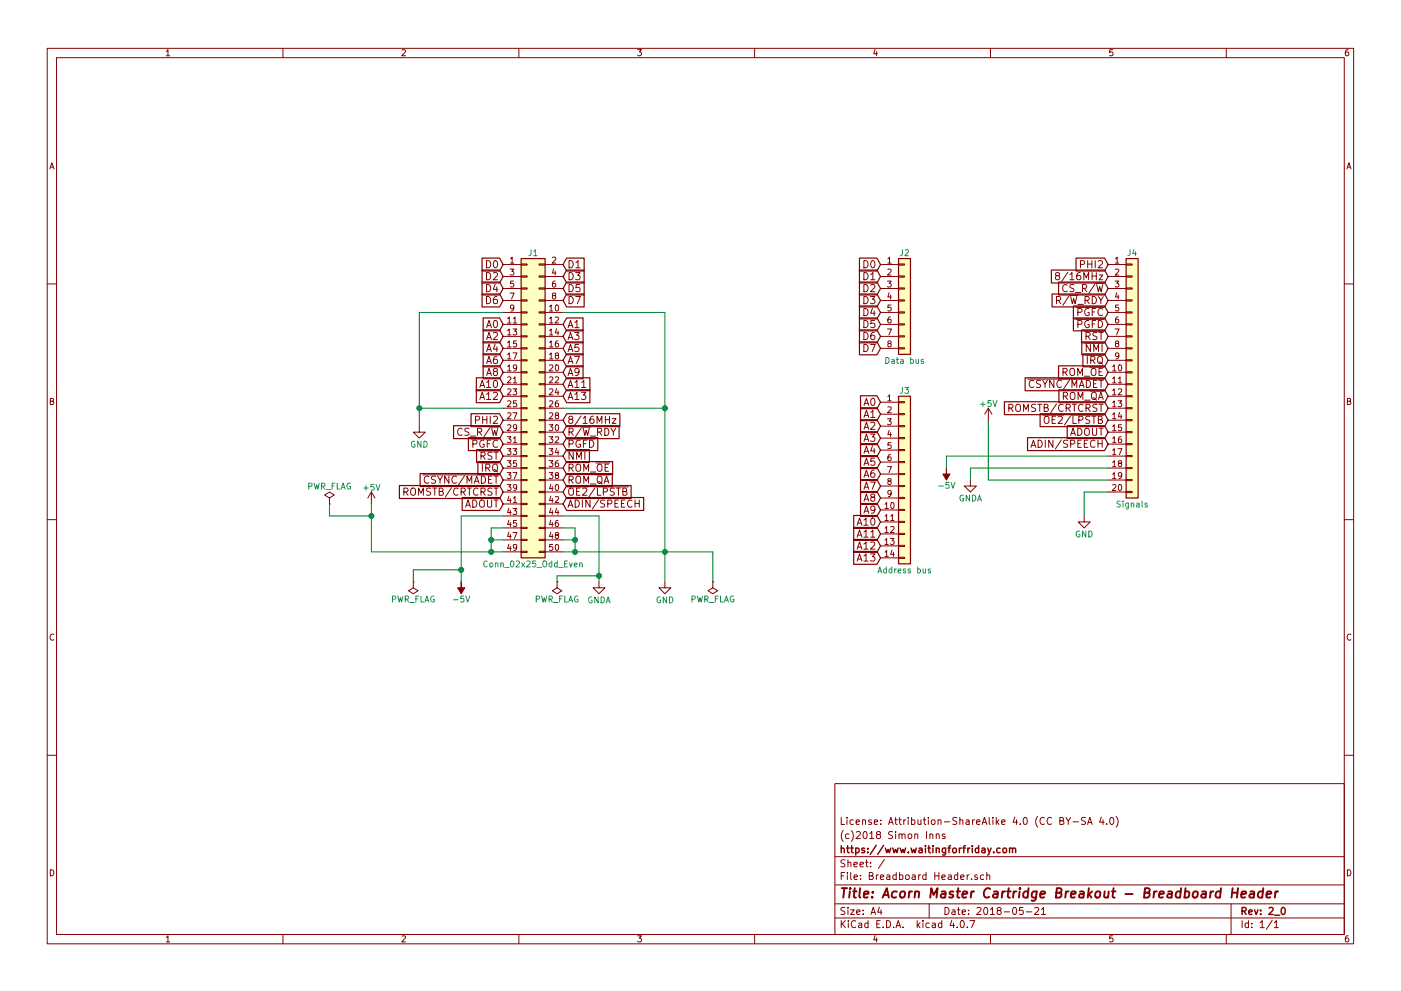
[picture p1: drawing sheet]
EESchema Schematic File Version 2
LIBS:power
LIBS:device
LIBS:switches
LIBS:relays
LIBS:motors
LIBS:transistors
LIBS:conn
LIBS:linear
LIBS:regul
LIBS:74xx
LIBS:cmos4000
LIBS:adc-dac
LIBS:memory
LIBS:xilinx
LIBS:microcontrollers
LIBS:dsp
LIBS:microchip
LIBS:analog_switches
LIBS:motorola
LIBS:texas
LIBS:intel
LIBS:audio
LIBS:interface
LIBS:digital-audio
LIBS:philips
LIBS:display
LIBS:cypress
LIBS:siliconi
LIBS:opto
LIBS:atmel
LIBS:contrib
LIBS:valves
EELAYER 25 0
EELAYER END
$Descr A4 11693 8268
encoding utf-8
Sheet 1 1
Title "Acorn Master Cartridge Breakout - Breadboard Header"
Date "2018-05-21"
Rev "2_0"
Comp "https://www.waitingforfriday.com"
Comment1 "(c)2018 Simon Inns"
Comment2 "License: Attribution-ShareAlike 4.0 (CC BY-SA 4.0)"
Comment3 ""
Comment4 ""
$EndDescr
$Comp
L Conn_02x25_Odd_Even J1
U 1 1
P 4400 3400
F 0 "J1" H 4450 4700 50  0000 C CNN
F 1 "Conn_02x25_Odd_Even" H 4450 2100 50  0000 C CNN
F 2 "Connectors_IDC:IDC-Header_2x25_Pitch2.54mm_Straight" H 4400 3400 50  0001 C CNN
F 3 "" H 4400 3400 50  0001 C CNN
	1    4400 3400
	1    0    0    -1  
$EndComp
Text GLabel 4700 2200 2    60   Input ~ 0
D1
Text GLabel 4200 2300 0    60   Input ~ 0
D2
Text GLabel 4700 2300 2    60   Input ~ 0
D3
Text GLabel 4200 2400 0    60   Input ~ 0
D4
Text GLabel 4700 2400 2    60   Input ~ 0
D5
Text GLabel 4200 2500 0    60   Input ~ 0
D6
Text GLabel 4700 2500 2    60   Input ~ 0
D7
Text GLabel 4200 2700 0    60   Input ~ 0
A0
Text GLabel 4700 2700 2    60   Input ~ 0
A1
Text GLabel 4200 2800 0    60   Input ~ 0
A2
Text GLabel 4700 2800 2    60   Input ~ 0
A3
Text GLabel 4200 2900 0    60   Input ~ 0
A4
Text GLabel 4700 2900 2    60   Input ~ 0
A5
Text GLabel 4200 3000 0    60   Input ~ 0
A6
Text GLabel 4700 3000 2    60   Input ~ 0
A7
Text GLabel 4200 3100 0    60   Input ~ 0
A8
Text GLabel 4700 3100 2    60   Input ~ 0
A9
Text GLabel 4200 3200 0    60   Input ~ 0
A10
Text GLabel 4700 3200 2    60   Input ~ 0
A11
Text GLabel 4200 3300 0    60   Input ~ 0
A12
Text GLabel 4700 3300 2    60   Input ~ 0
A13
Text GLabel 4200 2200 0    60   Input ~ 0
D0
Text GLabel 4200 3500 0    60   Input ~ 0
PHI2
Text GLabel 4200 3600 0    60   Input ~ 0
CS_R/~W
Text GLabel 4200 3700 0    60   Input ~ 0
~PGFC
Text GLabel 4200 3800 0    60   Input ~ 0
~RST
Text GLabel 4200 3900 0    60   Input ~ 0
~IRQ
Text GLabel 4200 4000 0    60   Input ~ 0
~CSYNC/MADET
Text GLabel 4200 4100 0    60   Input ~ 0
ROMSTB/CRTCRST
Text GLabel 4200 4200 0    60   Input ~ 0
ADOUT
Text GLabel 4700 3500 2    60   Input ~ 0
8/16MHz
Text GLabel 4700 3600 2    60   Input ~ 0
R/~W~_RDY
Text GLabel 4700 3700 2    60   Input ~ 0
~PGFD
Text GLabel 4700 3800 2    60   Input ~ 0
~NMI
Text GLabel 4700 3900 2    60   Input ~ 0
ROM_~OE
Text GLabel 4700 4000 2    60   Input ~ 0
ROM_~QA
Text GLabel 4700 4100 2    60   Input ~ 0
~OE2~/~LPSTB
Text GLabel 4700 4200 2    60   Input ~ 0
ADIN/SPEECH
Wire Wire Line
	3100 4600 4200 4600
Wire Wire Line
	4100 4400 4100 4600
Wire Wire Line
	4100 4400 4200 4400
Wire Wire Line
	4200 4500 4100 4500
Connection ~ 4100 4500
Wire Wire Line
	4700 4400 4800 4400
Wire Wire Line
	4800 4400 4800 4600
Wire Wire Line
	4700 4600 5950 4600
Wire Wire Line
	4700 4500 4800 4500
Connection ~ 4800 4500
$Comp
L GNDA #PWR01
U 1 1
P 5000 4850
F 0 "#PWR01" H 5000 4600 50  0001 C CNN
F 1 "GNDA" H 5000 4700 50  0000 C CNN
F 2 "" H 5000 4850 50  0001 C CNN
F 3 "" H 5000 4850 50  0001 C CNN
	1    5000 4850
	1    0    0    -1  
$EndComp
Wire Wire Line
	4700 4300 5000 4300
Wire Wire Line
	5000 4300 5000 4850
$Comp
L GND #PWR02
U 1 1
P 5550 4850
F 0 "#PWR02" H 5550 4600 50  0001 C CNN
F 1 "GND" H 5550 4700 50  0000 C CNN
F 2 "" H 5550 4850 50  0001 C CNN
F 3 "" H 5550 4850 50  0001 C CNN
	1    5550 4850
	1    0    0    -1  
$EndComp
Wire Wire Line
	5550 2600 5550 4850
Connection ~ 4800 4600
Wire Wire Line
	4700 3400 5550 3400
Connection ~ 5550 4600
Wire Wire Line
	4700 2600 5550 2600
Connection ~ 5550 3400
$Comp
L -5V #PWR3
U 1 1
P 3850 4850
F 0 "#PWR3" H 3850 4725 50  0001 C CNN
F 1 "-5V" H 3850 5000 50  0000 C CNN
F 2 "" H 3850 4850 50  0001 C CNN
F 3 "" H 3850 4850 50  0001 C CNN
	1    3850 4850
	-1   0    0    1   
$EndComp
Wire Wire Line
	4200 4300 3850 4300
Wire Wire Line
	3850 4300 3850 4850
$Comp
L +5V #PWR03
U 1 1
P 3100 4200
F 0 "#PWR03" H 3100 4050 50  0001 C CNN
F 1 "+5V" H 3100 4340 50  0000 C CNN
F 2 "" H 3100 4200 50  0001 C CNN
F 3 "" H 3100 4200 50  0001 C CNN
	1    3100 4200
	1    0    0    -1  
$EndComp
Wire Wire Line
	3100 4600 3100 4200
Connection ~ 4100 4600
$Comp
L GND #PWR04
U 1 1
P 3500 3550
F 0 "#PWR04" H 3500 3300 50  0001 C CNN
F 1 "GND" H 3500 3400 50  0000 C CNN
F 2 "" H 3500 3550 50  0001 C CNN
F 3 "" H 3500 3550 50  0001 C CNN
	1    3500 3550
	1    0    0    -1  
$EndComp
Wire Wire Line
	4200 2600 3500 2600
Wire Wire Line
	3500 2600 3500 3550
Wire Wire Line
	4200 3400 3500 3400
Connection ~ 3500 3400
Text GLabel 7350 2200 0    60   Input ~ 0
D0
Text GLabel 7350 2300 0    60   Input ~ 0
D1
Text GLabel 7350 2400 0    60   Input ~ 0
D2
Text GLabel 7350 2500 0    60   Input ~ 0
D3
Text GLabel 7350 2600 0    60   Input ~ 0
D4
Text GLabel 7350 2700 0    60   Input ~ 0
D5
Text GLabel 7350 2800 0    60   Input ~ 0
D6
Text GLabel 7350 2900 0    60   Input ~ 0
D7
Text GLabel 7350 3350 0    60   Input ~ 0
A0
Text GLabel 7350 3450 0    60   Input ~ 0
A1
Text GLabel 7350 3550 0    60   Input ~ 0
A2
Text GLabel 7350 3650 0    60   Input ~ 0
A3
Text GLabel 7350 3750 0    60   Input ~ 0
A4
Text GLabel 7350 3850 0    60   Input ~ 0
A5
Text GLabel 7350 3950 0    60   Input ~ 0
A6
Text GLabel 7350 4050 0    60   Input ~ 0
A7
Text GLabel 7350 4150 0    60   Input ~ 0
A8
Text GLabel 7350 4250 0    60   Input ~ 0
A9
Text GLabel 7350 4350 0    60   Input ~ 0
A10
Text GLabel 7350 4450 0    60   Input ~ 0
A11
Text GLabel 7350 4550 0    60   Input ~ 0
A12
Text GLabel 7350 4650 0    60   Input ~ 0
A13
Text GLabel 9250 2200 0    60   Input ~ 0
PHI2
Text GLabel 9250 2300 0    60   Input ~ 0
8/16MHz
Text GLabel 9250 2400 0    60   Input ~ 0
CS_R/~W
Text GLabel 9250 2600 0    60   Input ~ 0
~PGFC
Text GLabel 9250 2800 0    60   Input ~ 0
~RST
Text GLabel 9250 3000 0    60   Input ~ 0
~IRQ
Text GLabel 9250 3200 0    60   Input ~ 0
~CSYNC/MADET
Text GLabel 9250 3400 0    60   Input ~ 0
ROMSTB/CRTCRST
Text GLabel 9250 3600 0    60   Input ~ 0
ADOUT
Text GLabel 9250 2500 0    60   Input ~ 0
R/~W~_RDY
Text GLabel 9250 2700 0    60   Input ~ 0
~PGFD
Text GLabel 9250 2900 0    60   Input ~ 0
~NMI
Text GLabel 9250 3100 0    60   Input ~ 0
ROM_~OE
Text GLabel 9250 3300 0    60   Input ~ 0
ROM_~QA
Text GLabel 9250 3500 0    60   Input ~ 0
~OE2~/~LPSTB
Text GLabel 9250 3700 0    60   Input ~ 0
ADIN/SPEECH
$Comp
L -5V #PWR6
U 1 1
P 7900 3900
F 0 "#PWR6" H 7900 3775 50  0001 C CNN
F 1 "-5V" H 7900 4050 50  0000 C CNN
F 2 "" H 7900 3900 50  0001 C CNN
F 3 "" H 7900 3900 50  0001 C CNN
	1    7900 3900
	-1   0    0    1   
$EndComp
Wire Wire Line
	9250 3800 7900 3800
Wire Wire Line
	7900 3800 7900 3900
$Comp
L GNDA #PWR05
U 1 1
P 8100 4000
F 0 "#PWR05" H 8100 3750 50  0001 C CNN
F 1 "GNDA" H 8100 3850 50  0000 C CNN
F 2 "" H 8100 4000 50  0001 C CNN
F 3 "" H 8100 4000 50  0001 C CNN
	1    8100 4000
	1    0    0    -1  
$EndComp
Wire Wire Line
	9250 3900 8100 3900
Wire Wire Line
	8100 3900 8100 4000
Wire Wire Line
	9250 4000 8250 4000
Wire Wire Line
	8250 4000 8250 3500
Wire Wire Line
	9250 4100 9050 4100
Wire Wire Line
	9050 4100 9050 4300
$Comp
L GND #PWR06
U 1 1
P 9050 4300
F 0 "#PWR06" H 9050 4050 50  0001 C CNN
F 1 "GND" H 9050 4150 50  0000 C CNN
F 2 "" H 9050 4300 50  0001 C CNN
F 3 "" H 9050 4300 50  0001 C CNN
	1    9050 4300
	1    0    0    -1  
$EndComp
$Comp
L +5V #PWR07
U 1 1
P 8250 3500
F 0 "#PWR07" H 8250 3350 50  0001 C CNN
F 1 "+5V" H 8250 3640 50  0000 C CNN
F 2 "" H 8250 3500 50  0001 C CNN
F 3 "" H 8250 3500 50  0001 C CNN
	1    8250 3500
	1    0    0    -1  
$EndComp
$Comp
L PWR_FLAG #FLG08
U 1 1
P 2750 4200
F 0 "#FLG08" H 2750 4275 50  0001 C CNN
F 1 "PWR_FLAG" H 2750 4350 50  0000 C CNN
F 2 "" H 2750 4200 50  0001 C CNN
F 3 "" H 2750 4200 50  0001 C CNN
	1    2750 4200
	1    0    0    -1  
$EndComp
$Comp
L PWR_FLAG #FLG09
U 1 1
P 3450 4850
F 0 "#FLG09" H 3450 4925 50  0001 C CNN
F 1 "PWR_FLAG" H 3450 5000 50  0000 C CNN
F 2 "" H 3450 4850 50  0001 C CNN
F 3 "" H 3450 4850 50  0001 C CNN
	1    3450 4850
	-1   0    0    1   
$EndComp
$Comp
L PWR_FLAG #FLG010
U 1 1
P 5950 4850
F 0 "#FLG010" H 5950 4925 50  0001 C CNN
F 1 "PWR_FLAG" H 5950 5000 50  0000 C CNN
F 2 "" H 5950 4850 50  0001 C CNN
F 3 "" H 5950 4850 50  0001 C CNN
	1    5950 4850
	-1   0    0    1   
$EndComp
Wire Wire Line
	2750 4200 2750 4300
Wire Wire Line
	2750 4300 3100 4300
Connection ~ 3100 4300
Wire Wire Line
	3450 4850 3450 4750
Wire Wire Line
	3450 4750 3850 4750
Connection ~ 3850 4750
Wire Wire Line
	5950 4600 5950 4850
$Comp
L PWR_FLAG #FLG011
U 1 1
P 4650 4850
F 0 "#FLG011" H 4650 4925 50  0001 C CNN
F 1 "PWR_FLAG" H 4650 5000 50  0000 C CNN
F 2 "" H 4650 4850 50  0001 C CNN
F 3 "" H 4650 4850 50  0001 C CNN
	1    4650 4850
	-1   0    0    1   
$EndComp
Wire Wire Line
	4650 4850 4650 4800
Wire Wire Line
	4650 4800 5000 4800
Connection ~ 5000 4800
$Comp
L Conn_01x08 J2
U 1 1
P 7550 2500
F 0 "J2" H 7550 2900 50  0000 C CNN
F 1 "Data bus" H 7550 2000 50  0000 C CNN
F 2 "Pin_Headers:Pin_Header_Straight_1x08_Pitch2.54mm" H 7550 2500 50  0001 C CNN
F 3 "" H 7550 2500 50  0001 C CNN
	1    7550 2500
	1    0    0    -1  
$EndComp
$Comp
L Conn_01x14 J3
U 1 1
P 7550 3950
F 0 "J3" H 7550 4650 50  0000 C CNN
F 1 "Address bus" H 7550 3150 50  0000 C CNN
F 2 "Pin_Headers:Pin_Header_Straight_1x14_Pitch2.54mm" H 7550 3950 50  0001 C CNN
F 3 "" H 7550 3950 50  0001 C CNN
	1    7550 3950
	1    0    0    -1  
$EndComp
$Comp
L Conn_01x20 J4
U 1 1
P 9450 3100
F 0 "J4" H 9450 4100 50  0000 C CNN
F 1 "Signals" H 9450 2000 50  0000 C CNN
F 2 "Pin_Headers:Pin_Header_Straight_1x20_Pitch2.54mm" H 9450 3100 50  0001 C CNN
F 3 "" H 9450 3100 50  0001 C CNN
	1    9450 3100
	1    0    0    -1  
$EndComp
$EndSCHEMATC
